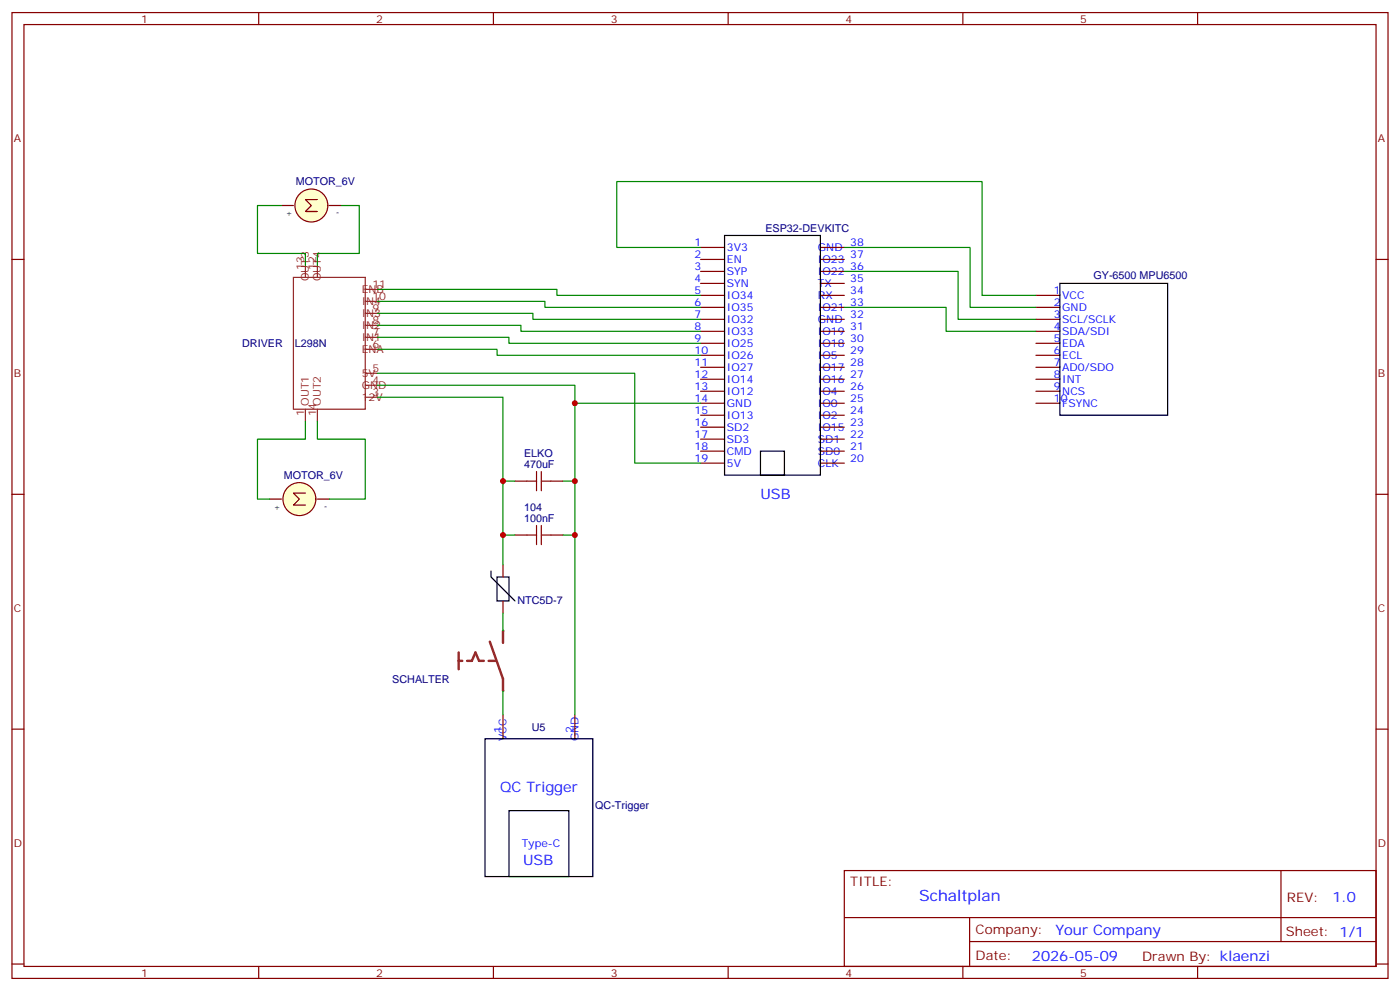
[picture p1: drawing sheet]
<svg xmlns="http://www.w3.org/2000/svg" width="412mm" height="292mm" viewBox="0 0 412 292" stroke-linecap="round" stroke-linejoin="round" font-family="sans-serif">
<g fill="none" stroke="#870000" stroke-width=".35">
<path d="M3.5 3.7h405.4v284.3h-405.4zM7.1 7.2h398.2v277.3h-398.2zM76.2 3.7v3.5M145.3 3.7v3.5M214.5 3.7v3.5M283.6 3.7v3.5M352.8 3.7v3.5M3.5 76.4h3.6M82.9 60.5h3.5M97 60.5h3.5M206.4 76.4h7M206.4 72.8h7"/>
<path d="M206.4 79.9h7M241.7 76.4h7M241.7 72.8h7M241.7 79.9h7M405.3 76.4h3.6M206.4 83.4h7M206.4 87h7M206.4 90.5h7M206.4 94h7M206.4 97.5h7M241.7 83.4h7M241.7 87h7"/>
<path d="M241.7 90.5h7M241.7 94h7M241.7 97.5h7M305.2 87h7M305.2 90.5h7M305.2 94h7M305.2 97.5h7M206.4 101.1h7M206.4 104.6h7M206.4 108.1h7M206.4 111.7h7M206.4 115.2h7"/>
<path d="M206.4 118.7h7M241.7 101.1h7M241.7 104.6h7M241.7 108.1h7M241.7 111.7h7M241.7 115.2h7M241.7 118.7h7M305.2 101.1h7M305.2 104.6h7M305.2 108.1h7M305.2 111.7h7M305.2 115.2h7"/>
<path d="M305.2 118.7h7M206.4 122.2h7M206.4 125.8h7M206.4 129.3h7M206.4 132.8h7M206.4 136.3h7M241.7 122.2h7M241.7 125.8h7M241.7 129.3h7M241.7 132.8h7M241.7 136.3h7M3.5 145.5h3.6"/>
<path d="M151.7 141.6h3.5M162.3 141.6h3.5M405.3 145.5h3.6M3.5 214.7h3.6M405.3 214.7h3.6M248.7 256.3h156.6v28.2h-156.6zM377.3 256.3v20.9M248.7 270.1h156.5M285.6 277.2h119.6M285.6 270.1v14.2M3.5 283.8h3.6M76.2 284.5v3.5"/>
<path d="M145.3 284.5v3.5M214.5 284.5v3.5M283.6 284.5v3.5M352.8 284.5v3.5M405.3 283.8h3.6"/>
</g>
<path d="M158 138.8v5.7M159.5 138.8v5.7M155.2 141.6h2.8M159.5 141.6h2.8" fill="none" stroke="#a10000" stroke-width=".35"/>
<path d="M213.4 69.3h28.3v70.6h-28.3zM312.2 83.4h31.8v38.8h-31.8zM224 132.8h7.1v7.1h-7.1z" fill="none" stroke="#000" stroke-width=".35"/>
<g fill="none" stroke="#8c2424" stroke-width=".35">
<path d="M90 78.1v3.6M93.5 78.1v3.6M86.4 81.7h21.2v38.8h-21.2zM107.6 99.3h3.5M107.6 95.8h3.5M107.6 92.3h3.5M107.6 85.2h3.5M107.6 88.7h3.5M107.6 116.9h3.5M107.6 102.8h3.5M107.6 113.4h3.5M107.6 109.9h3.5"/>
<path d="M90 120.5v3.5M93.5 120.5v3.5"/>
</g>
<circle cx="91.7" cy="60.5" r="4.9" fill="#ffc" stroke="#870000" stroke-width=".35"/>
<path d="M93.5 58.7h-3.5l1.7 1.8-1.7 1.8h3.5M79.4 146.9h3.5M93.5 146.9h3.5" fill="none" stroke="#870000" stroke-width=".35"/>
<circle cx="88.2" cy="146.9" r="4.9" fill="#ffc" stroke="#870000" stroke-width=".35"/>
<path d="M90 145.2h-3.6l1.8 1.7-1.8 1.8h3.6" fill="none" stroke="#870000" stroke-width=".35"/>
<g fill="none" stroke="#008700" stroke-width=".35">
<path d="M82.9 60.5h-7.1v14.1h14.2v3.5M100.5 60.5h5.3v14.1h-12.3v3.5M206.4 72.8h-24.7v-19.4h107.6v33.6h15.9M248.7 72.8h37.1v17.7h19.4M248.7 79.9h33.5v14.1h23M111.1 85.2h52.9v1.8h42.4M111.1 88.7h49.4v1.8h45.9M111.1 92.3h45.9v1.7h49.4M111.1 95.8h42.4v1.7h52.9M111.1 99.3h38.8v1.8h56.5M248.7 90.5h30v7h26.5M111.1 102.8h35.3v1.8h60"/>
<path d="M90 124v5.3h-14.2v17.6h3.6M93.5 124v5.3h14.1v17.6h-10.6"/>
</g>
<path d="M135.1 194.6h1.1M135.1 192.1v4.9M137.6 194.6h1.4l1.1-2.5 1 2.5h1.4M143.9 194.6h2.1M144.3 188.9l3.9 10.9v3.6M148.2 185.7v3.6" fill="none" stroke="#8c2424" stroke-width=".71"/>
<g fill="#8c2424">
<circle cx="148.2" cy="185.7" r=".18"/>
<circle cx="148.2" cy="203.4" r=".18"/>
</g>
<path d="M151.7 157.5h3.5M162.3 157.5h3.5M148.2 166.3v3.6M148.2 176.9v3.5M148.2 210.4v7.1M169.3 210.4v7.1" fill="none" stroke="#870000" stroke-width=".35"/>
<path d="M144.6 168.1v1.8l7.1 7M146.4 169.9h3.5v7h-3.5zM142.9 217.5h31.7v40.6h-31.7zM149.9 238.7h17.7v19.4h-17.7z" fill="none" stroke="#000" stroke-width=".35"/>
<path d="M155.2 157.5h2.8M158 154.7v5.6M159.5 154.7v5.6M159.5 157.5h2.8" fill="none" stroke="#a10000" stroke-width=".35"/>
<path d="M111.1 116.9h37.1v49.4M111.1 113.4h58.2v97M111.1 109.9h75.9v26.4h19.4M169.3 118.7h37.1M148.2 141.6h3.5M148.2 157.5h3.5M165.8 141.6h3.5M165.8 157.5h3.5M148.2 180.4v5.3M148.2 203.4v7" fill="none" stroke="#008700" stroke-width=".35"/>
<g fill="#c00">
<circle cx="148.2" cy="141.6" r=".88"/>
<circle cx="148.2" cy="157.5" r=".88"/>
<circle cx="169.3" cy="141.6" r=".88"/>
<circle cx="169.3" cy="157.5" r=".88"/>
<circle cx="169.3" cy="118.7" r=".88"/>
</g>
<text font-size="4.6" fill="#00f" x="270.8" y="265.3">Schaltplan</text>
<g font-size="4.2" fill="#00f">
<text x="224" y="146.9">USB</text>
<text x="147.3" y="233.2">QC Trigger</text>
<text x="154.1" y="254.7">USB</text>
<text x="392.5" y="265.6">1.0</text>
<text x="310.9" y="275.1">Your Company</text>
<text x="304" y="282.9">2026-05-09</text>
</g>
<g font-size="3.9" fill="#800">
<text x="250.5" y="260.9">TITLE:</text>
<text x="379.1" y="265.6">REV:</text>
<text x="287.4" y="275.1">Company:</text>
<text x="378.7" y="275.7">Sheet: 1/1</text>
<text x="287.4" y="282.8">Date:</text>
<text x="336.4" y="282.8">Drawn By: klaenzi</text>
</g>
<g font-size="3.2" fill="#800">
<text x="41.6" y="6.7">1</text>
<text x="110.8" y="6.7">2</text>
<text x="179.9" y="6.7">3</text>
<text x="249.1" y="6.7">4</text>
<text x="318.2" y="6.7">5</text>
<text x="4.1" y="41.8">A</text>
<text x="405.9" y="41.8">A</text>
<text x="4.1" y="110.9">B</text>
<text x="405.9" y="110.9">B</text>
<text x="4.1" y="180.1">C</text>
<text x="405.9" y="180.1">C</text>
<text x="4.1" y="249.2">D</text>
<text x="405.9" y="249.2">D</text>
<text x="41.6" y="287.5">1</text>
<text x="110.8" y="287.5">2</text>
<text x="179.9" y="287.5">3</text>
<text x="249.1" y="287.5">4</text>
<text x="318.2" y="287.5">5</text>
</g>
<g font-size="3.2" fill="#000080">
<text x="87.2" y="54.6">MOTOR_6V</text>
<text x="225.5" y="68.2">ESP32-DEVKITC</text>
<text x="322.1" y="82.3">GY-6500 MPU6500</text>
<text x="71.3" y="102.2">DRIVER</text>
<text x="86.8" y="102.1">L298N</text>
<text x="154.4" y="137.8">470uF</text>
<text x="154.4" y="134.5">ELKO</text>
<text x="83.6" y="141">MOTOR_6V</text>
<text x="154.4" y="153.6">100nF</text>
<text x="154.4" y="150.4">104</text>
<text x="152.4" y="177.8">NTC5D-7</text>
<text x="115.6" y="201">SCHALTER</text>
<text x="156.6" y="215.1">U5</text>
<text x="175.3" y="238.3">QC-Trigger</text>
</g>
<g font-size="3.2" fill="#00f">
<text x="204.6" y="72.5">1</text>
<text x="204.6" y="76">2</text>
<text x="214.1" y="73.9">3V3</text>
<text x="214.1" y="77.4">EN</text>
<text x="240.9" y="77.4">IO23</text>
<text x="240.9" y="73.9">GND</text>
<text x="250.5" y="76">37</text>
<text x="250.5" y="72.5">38</text>
<text x="204.6" y="79.6">3</text>
<text x="204.6" y="83.1">4</text>
<text x="214.1" y="81">SYP</text>
<text x="240.9" y="81">IO22</text>
<text x="250.5" y="83.1">35</text>
<text x="250.5" y="79.6">36</text>
<text x="204.6" y="86.6">5</text>
<text x="214.1" y="84.5">SYN</text>
<text x="214.1" y="88">IO34</text>
<text x="240.9" y="88">RX</text>
<text x="240.9" y="84.5">TX</text>
<text x="250.5" y="86.6">34</text>
<text x="310.4" y="86.6">1</text>
<text x="312.9" y="88">VCC</text>
<text x="204.6" y="90.1">6</text>
<text x="204.6" y="93.7">7</text>
<text x="214.1" y="91.5">IO35</text>
<text x="214.1" y="95.1">IO32</text>
<text x="240.9" y="95.1">GND</text>
<text x="240.9" y="91.5">IO21</text>
<text x="250.5" y="93.7">32</text>
<text x="250.5" y="90.1">33</text>
<text x="310.4" y="90.1">2</text>
<text x="310.4" y="93.7">3</text>
<text x="312.9" y="91.5">GND</text>
<text x="312.9" y="95.1">SCL/SCLK</text>
<text x="204.6" y="97.2">8</text>
<text x="204.6" y="100.7">9</text>
<text x="214.1" y="98.6">IO33</text>
<text x="240.9" y="98.6">IO19</text>
<text x="250.5" y="100.7">30</text>
<text x="250.5" y="97.2">31</text>
<text x="310.4" y="97.2">4</text>
<text x="310.4" y="100.7">5</text>
<text x="312.9" y="98.6">SDA/SDI</text>
<text x="204.6" y="104.2">10</text>
<text x="204.6" y="107.8">11</text>
<text x="214.1" y="102.1">IO25</text>
<text x="214.1" y="105.7">IO26</text>
<text x="240.9" y="105.7">IO5</text>
<text x="240.9" y="102.1">IO18</text>
<text x="250.5" y="107.8">28</text>
<text x="250.5" y="104.2">29</text>
<text x="310.4" y="104.2">6</text>
<text x="310.4" y="107.8">7</text>
<text x="312.9" y="102.1">EDA</text>
<text x="312.9" y="105.7">ECL</text>
<text x="204.6" y="111.3">12</text>
<text x="214.1" y="109.2">IO27</text>
<text x="214.1" y="112.7">IO14</text>
<text x="240.9" y="112.7">IO16</text>
<text x="240.9" y="109.2">IO17</text>
<text x="250.5" y="111.3">27</text>
<text x="310.4" y="111.3">8</text>
<text x="312.9" y="109.2">AD0/SDO</text>
<text x="312.9" y="112.7">INT</text>
<text x="204.6" y="114.8">13</text>
<text x="204.6" y="118.4">14</text>
<text x="214.1" y="116.2">IO12</text>
<text x="214.1" y="119.8">GND</text>
<text x="240.9" y="119.8">IO0</text>
<text x="240.9" y="116.2">IO4</text>
<text x="250.5" y="118.4">25</text>
<text x="250.5" y="114.8">26</text>
<text x="310.4" y="114.8">9</text>
<text x="310.4" y="118.4">10</text>
<text x="312.9" y="116.2">NCS</text>
<text x="312.9" y="119.8">FSYNC</text>
<text x="204.6" y="121.9">15</text>
<text x="204.6" y="125.4">16</text>
<text x="214.1" y="123.3">IO13</text>
<text x="240.9" y="123.3">IO2</text>
<text x="250.5" y="125.4">23</text>
<text x="250.5" y="121.9">24</text>
<text x="204.6" y="128.9">17</text>
<text x="214.1" y="126.8">SD2</text>
<text x="214.1" y="130.4">SD3</text>
<text x="240.9" y="130.4">SD1</text>
<text x="240.9" y="126.8">IO15</text>
<text x="250.5" y="128.9">22</text>
<text x="204.6" y="132.5">18</text>
<text x="204.6" y="136">19</text>
<text x="214.1" y="133.9">CMD</text>
<text x="214.1" y="137.4">5V</text>
<text x="240.9" y="137.4">CLK</text>
<text x="240.9" y="133.9">SD0</text>
<text x="250.5" y="136">20</text>
<text x="250.5" y="132.5">21</text>
<text x="147.8" y="215.7" transform="rotate(-90 147.8 215.7)">1</text>
<text x="169" y="215.7" transform="rotate(-90 169 215.7)">2</text>
<text x="149.2" y="218.2" transform="rotate(-90 149.2 218.2)">VCC</text>
<text x="170.4" y="218.2" transform="rotate(-90 170.4 218.2)">GND</text>
<text x="153.7" y="249.4">Type-C</text>
</g>
<g font-size="3.2" fill="#8d2323">
<text x="89.6" y="79.6" transform="rotate(-90 89.6 79.6)">13</text>
<text x="91" y="82.7" transform="rotate(-90 91 82.7)">OUT3</text>
<text x="93.1" y="79.6" transform="rotate(-90 93.1 79.6)">12</text>
<text x="94.5" y="82.7" transform="rotate(-90 94.5 82.7)">OUT4</text>
<text x="106.5" y="86.3">ENB</text>
<text x="106.5" y="89.8">IN4</text>
<text x="109.7" y="84.8">11</text>
<text x="109.7" y="88.4">10</text>
<text x="106.5" y="93.3">IN3</text>
<text x="109.7" y="95.4">8</text>
<text x="109.7" y="91.9">9</text>
<text x="106.5" y="100.4">IN1</text>
<text x="106.5" y="96.8">IN2</text>
<text x="109.7" y="99">7</text>
<text x="106.5" y="103.9">ENA</text>
<text x="109.7" y="102.5">6</text>
<text x="106.5" y="110.9">5V</text>
<text x="109.7" y="113.1">4</text>
<text x="109.7" y="109.5">5</text>
<text x="91" y="119.4" transform="rotate(-90 91 119.4)">OUT1</text>
<text x="94.5" y="119.4" transform="rotate(-90 94.5 119.4)">OUT2</text>
<text x="106.5" y="118">12V</text>
<text x="106.5" y="114.5">GND</text>
<text x="109.7" y="116.6">3</text>
<text x="89.6" y="122.6" transform="rotate(-90 89.6 122.6)">1</text>
<text x="93.1" y="122.6" transform="rotate(-90 93.1 122.6)">14</text>
</g>
<g font-size="2.5">
<text x="84.2" y="63.7">+</text>
<text x="98.9" y="63.3">-</text>
<text x="95.4" y="149.8">-</text>
<text x="80.7" y="150.1">+</text>
</g>
</svg>
